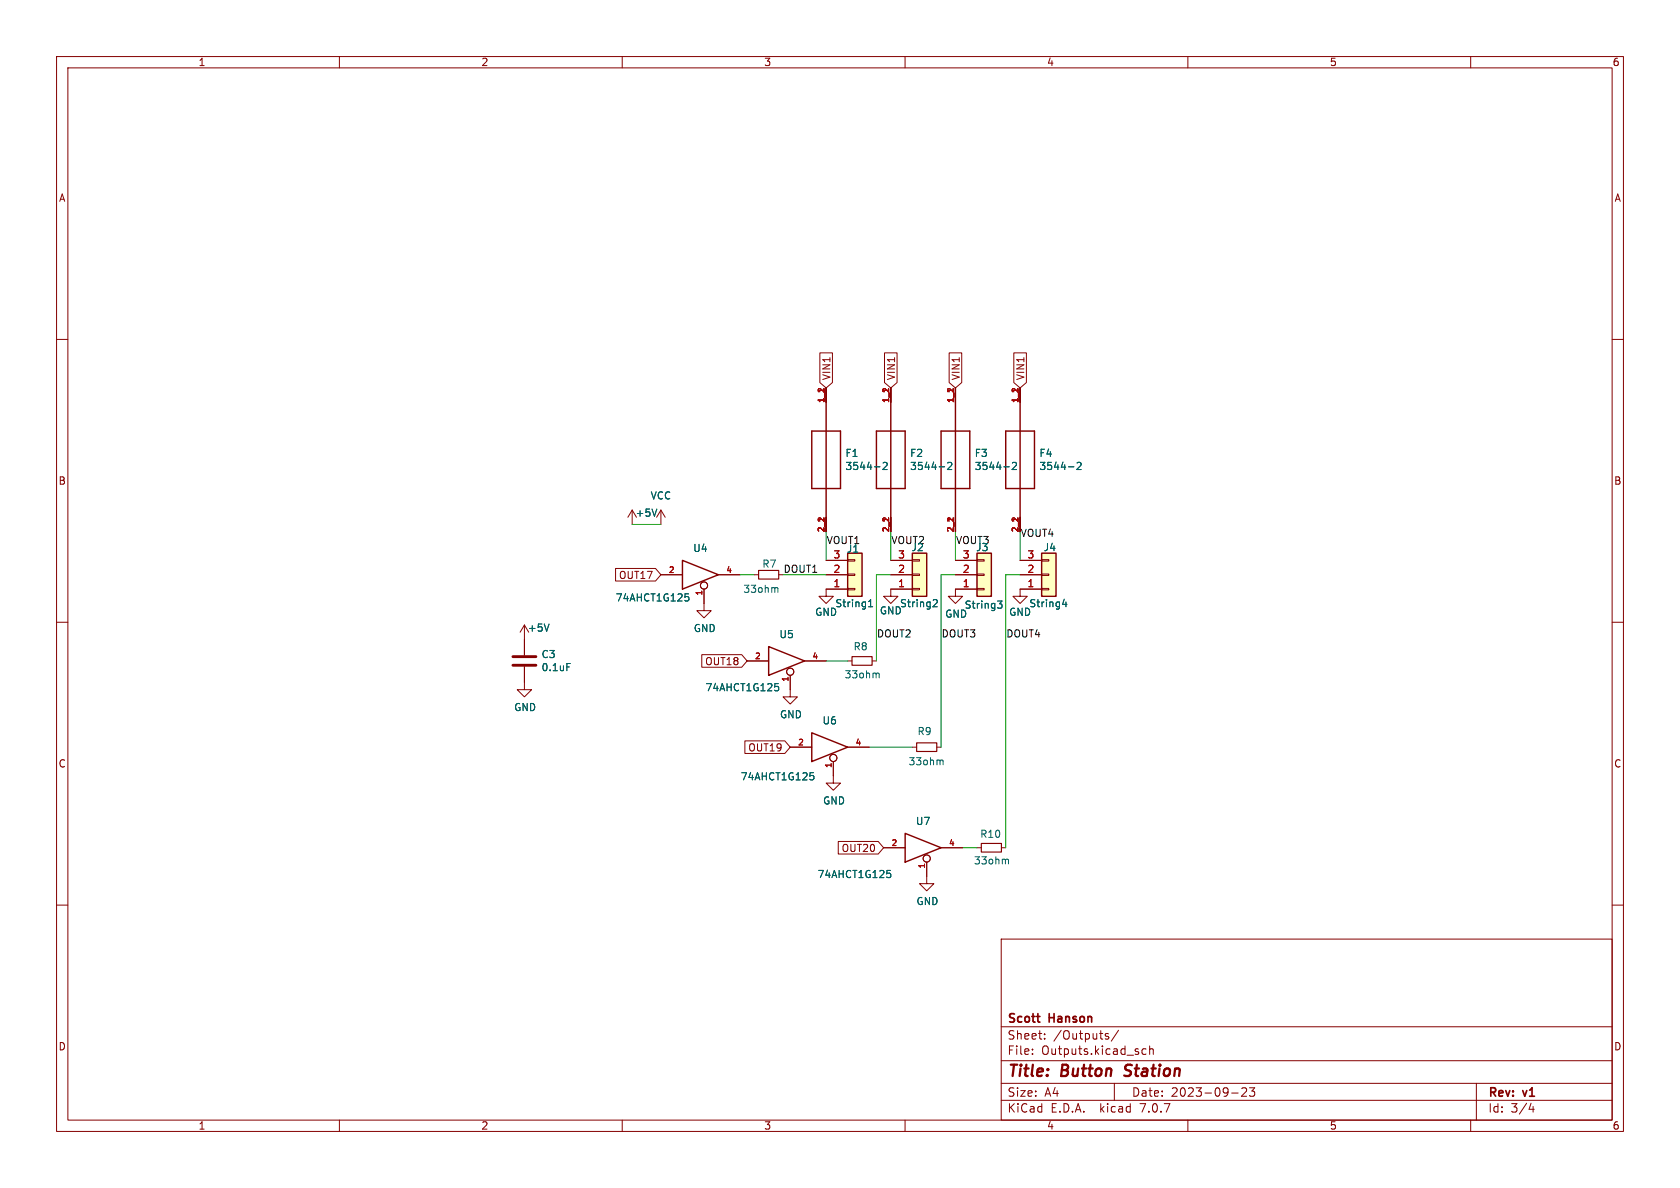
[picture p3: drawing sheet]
<svg xmlns="http://www.w3.org/2000/svg" width="297mm" height="210mm" viewBox="0 0 297 210" stroke-linecap="round" stroke-linejoin="round" font-family="sans-serif">
<g fill="none" stroke="#840000" stroke-width=".18">
<path d="M10 10h277v190h-277zM12 12h273v186h-273zM60 10v2M110 10v2M160 10v2M210 10v2M260 10v2M10 60h2M285 60h2M144.9 62.4h2.3v5.2l-1.2 1-1.1-1zM146 68.6v2.5M156.4 62.4h2.2v5.2l-1.1 1-1.1-1z"/>
<path d="M157.5 68.6v2.5M167.8 62.4h2.2v5.2l-1.1 1-1.1-1zM168.9 68.6v2.5M179.2 62.4h2.3v5.2l-1.2 1-1.1-1zM180.3 68.6v2.5M111 91.4l.8-1.2v2.5M116.8 90.2l-.7 1.2M116.8 90.2v2.5M116.8 90.2l.8 1.2M146 99.1h3.9M146 91.4v2.6M149.9 98.9h1.2v.3h-1.2z"/>
<path d="M157.5 99.1h3.8M157.5 91.4v2.6M161.3 98.9h1.3v.3h-1.3zM168.9 99.1h3.8M168.9 91.4v2.6M172.7 98.9h1.3v.3h-1.3zM180.3 91.4v2.6M180.3 99.1h3.8M184.1 98.9h1.3v.3h-1.3zM10 110h2M91.9 111.8l.8-1.3v5.3M92.7 117.9v4h1.3l-1.3 1.3-1.3-1.3h1.3"/>
<path d="M108.8 100.5h7.1l.9 1.1-.9 1.1h-7.1zM116.8 101.6h3.8M124.1 115.7h7l1 1.1-1 1.2h-7zM124.5 104.1v3.9h1.2l-1.2 1.2-1.3-1.2h1.3M127 101.6h3.8M132.1 116.8h3.8M133.3 101.6h.8M137.7 101.6h.7M139.7 119.4v3.8h1.3l-1.3 1.3-1.3-1.3h1.3M142.2 116.8h3.8M146 101.6h3.9M149.9 101.5h1.2v.2h-1.2z"/>
<path d="M149.9 104h1.2v.3h-1.2zM149.9 104.1h-3.9v1.3h1.3l-1.3 1.3-1.2-1.3h1.2M149.9 116.8h.7M154.2 116.8h.7M157.5 101.6h3.8M161.3 101.5h1.3v.2h-1.3zM161.3 104h1.3v.3h-1.3zM161.3 104.1h-3.8v1.3h1.2l-1.2 1.3-1.3-1.3h1.3M168.9 101.6h3.8M172.7 101.5h1.3v.2h-1.3zM172.7 104h1.3v.3h-1.3zM172.7 104.1h-3.8v1.3h1.3l-1.3 1.3-1.3-1.3h1.3"/>
<path d="M180.3 101.6h3.8M184.1 101.5h1.3v.2h-1.3zM184.1 104h1.3v.3h-1.3zM184.1 104.1h-3.8v1.3h1.3l-1.3 1.3-1.2-1.3h1.2M285 110h2M131.7 131h7l1 1.1-1 1.1h-7zM139.7 132.1h3.8M147.3 134.6v3.8h1.3l-1.3 1.3-1.3-1.3h1.3M149.9 132.1h3.8M161.3 132.1h.8M165.6 132.1h.8M10 160h2"/>
<path d="M148.2 148.7h7.1l.9 1.2-.9 1.1h-7.1zM156.2 149.9h3.8M163.8 152.4v3.8h1.3l-1.3 1.3-1.2-1.3h1.2M166.4 149.9h3.8M172.7 149.9h.8M177 149.9h.8M285 160h2M177 166h108v32h-108zM60 198v2M110 198v2M160 198v2M177 194.5h108"/>
<path d="M177 191.5h108M177 187.5h108M177 181.5h108M182.5 186.3v.1M182.5 185.5v.1M184.7 183.6v.1M184.7 182.8v.1M195.5 183.1l.5 .2v.2l-.2 .2-.4-.1M195.5 182.8h.5M197 191.5v3M197.7 182.1l-1.2 2M202.6 185.5l-.4-.1-.3 .3v.4l.1 .2h.6"/>
<path d="M203.2 185.5l.3-.1 .3 .1 .1 .9M203.2 184.9v1.5M210 198v2M217.7 193.2h1.2M219.5 192.4l.6-.1 .2 .1 .1 .3-.9 1.1h.9M220.9 192.3h.9l-.5 .6 .4 .1v.7l-.2 .1h-.4l-.2-.1M260 198v2M261 191.5v6.5M270.7 195l-.4 1.1h.9M271 195.6v1"/>
<circle cx="124.5" cy="103.5" r=".63"/>
<circle cx="139.7" cy="118.7" r=".63"/>
<circle cx="147.3" cy="134" r=".63"/>
<circle cx="163.8" cy="151.8" r=".63"/>
</g>
<path d="M198.7 190.1l.3 .1M199.1 188.4l-.2 .4 .1 .2" fill="none" stroke="#840000" stroke-width=".4"/>
<g fill="none" stroke="#006464" stroke-width=".18">
<path d="M116.1 90l-.4 1.3M154.6 82.5h1M156.1 81.9l.5-.2 .2 .4-.7 .9h.7M166 82.5h1M167.5 81.9l.5-.2 .3 .4-.8 .9h.8M177.5 82.5h.9M179 81.9l.5-.2 .2 .4-.8 .9h.8M188.9 82.5h1M190.4 81.9l.5-.2 .2 .4-.8 .9h.8M97.1 110.3l-.5 1.3M100.2 117.3h.6M121.1 105h.6"/>
<path d="M121.2 105.5h.4l.2 .2-.1 .5h-.5M137.2 103.9l.3 .2v.6M153.6 107.3h.7M153.6 106.4l.3-.4v1.3M155.1 119l.3 .2v.6M165 106.1l.5-.1 .2 .4-.8 .9h.8M176.4 106.2h.7l-.4 .5 .4 .1v.5l-.2 .2h-.4M188.1 105.9l-.3 .9h.8M188.4 106.4v.9M137 120.8h.6M137.1 121.3h.3l.3 .3-.2 .5h-.4M143.2 136.6h.6"/>
<path d="M143.3 137.1h.3l.3 .2-.1 .5-.5 .1M166.4 134.4l.3 .1v.7M156.8 153.9h.6M156.9 154.4h.3l.3 .2-.1 .5h-.5M177.9 151.9l.4 .2v.6"/>
</g>
<g fill="none" stroke="#840000" stroke-width=".25">
<path d="M143.5 76.2h5.1v10.2h-5.1zM146 68.6v25.4M154.9 76.2h5.1v10.2h-5.1zM157.5 68.6v25.4M166.4 76.2h5v10.2h-5zM168.9 68.6v25.4M177.8 76.2h5.1v10.2h-5.1zM180.3 68.6v25.4M120.6 99.1l6.4 2.5-6.4 2.5zM149.9 97.8h2.5v7.6h-2.5zM161.3 97.8h2.5v7.6h-2.5zM172.7 97.8h2.6v7.6h-2.6z"/>
<path d="M184.1 97.8h2.6v7.6h-2.6zM135.9 114.3l6.3 2.5-6.3 2.6zM143.5 129.5l6.4 2.6-6.4 2.5zM160 147.3l6.4 2.6-6.4 2.5z"/>
</g>
<path d="M134.1 100.8h3.6v1.6h-3.6zM150.6 116.1h3.6v1.5h-3.6zM162.1 131.3h3.5v1.5h-3.5zM173.5 149.1h3.5v1.5h-3.5z" fill="none" stroke="#840000" stroke-width=".2"/>
<g fill="#ffffc2" stroke="#ffffc2" stroke-width=".18">
<path d="M172.7 97.8h2.6v7.6h-2.6z"/>
<path d="M149.9 97.8h2.5v7.6h-2.5z"/>
<path d="M161.3 97.8h2.5v7.6h-2.5z"/>
<path d="M184.1 97.8h2.6v7.6h-2.6z"/>
</g>
<path d="M90.7 117.6h4M90.7 116.1h4" fill="none" stroke="#840000" stroke-width=".51"/>
<g fill="none" stroke="#009600" stroke-width=".18">
<path d="M111.8 92.7h5M146 94v5.1M157.5 94v5.1M168.9 94v5.1M180.3 94v5.1M130.8 101.6h2.5M138.4 101.6h7.6M146 116.8h3.9M157.5 101.6h-2.6v15.2M168.9 101.6h-2.5v30.5M180.3 101.6h-2.5v48.3M153.7 132.1h7.6"/>
<path d="M170.2 149.9h2.5"/>
</g>
<g font-size="2.8" fill="#840000">
<text x="178" y="190.9">Title:</text>
<text x="187.7" y="190.9">Button</text>
<text x="199.7" y="190.9">Station</text>
</g>
<g font-size="2.1" fill="#840000">
<text x="178" y="184">Sheet:</text>
<text x="178" y="181.2">Scott</text>
<text x="185.5" y="181.2">Hanson</text>
<text x="186.2" y="184">/Outputs/</text>
<text x="178" y="186.7">File:</text>
<text x="184.1" y="186.7">Outputs.kicad_sch</text>
<text x="178" y="196.9">KiCad</text>
<text x="178" y="194.1">Size:</text>
<text x="184.7" y="194.1">A4</text>
<text x="185.7" y="196.9">E.D.A.</text>
<text x="194.6" y="196.9">kicad</text>
<text x="200" y="194.1">Date:</text>
<text x="201.8" y="196.9">7.0.7</text>
<text x="207" y="194.1">2023-09-23</text>
<text x="263" y="194.3">Rev:</text>
<text x="263" y="196.9">Id:</text>
<text x="267.1" y="196.9">3/4</text>
<text x="269.4" y="194.3">v1</text>
</g>
<g font-size="1.8" fill="#840000">
<text x="35" y="11.9">1</text>
<text x="85" y="11.9">2</text>
<text x="135" y="11.9">3</text>
<text x="185" y="11.9">4</text>
<text x="235" y="11.9">5</text>
<text x="285" y="11.9">6</text>
<text x="10.3" y="35.9">A</text>
<text x="285.3" y="35.9">A</text>
<text x="147" y="67.3" transform="rotate(-90 147 67.3)">VIN1</text>
<text x="158.4" y="67.3" transform="rotate(-90 158.4 67.3)">VIN1</text>
<text x="169.9" y="67.3" transform="rotate(-90 169.9 67.3)">VIN1</text>
<text x="181.3" y="67.3" transform="rotate(-90 181.3 67.3)">VIN1</text>
<text x="10.3" y="85.9">B</text>
<text x="285.3" y="85.9">B</text>
<text x="109.3" y="102.6">OUT17</text>
<text x="124.6" y="117.8">OUT18</text>
<text x="10.3" y="135.9">C</text>
<text x="132.2" y="133">OUT19</text>
<text x="285.3" y="135.9">C</text>
<text x="148.7" y="150.8">OUT20</text>
<text x="10.3" y="185.9">D</text>
<text x="285.3" y="185.9">D</text>
<text x="35" y="199.9">1</text>
<text x="85" y="199.9">2</text>
<text x="135" y="199.9">3</text>
<text x="185" y="199.9">4</text>
<text x="235" y="199.9">5</text>
<text x="285" y="199.9">6</text>
</g>
<g font-size="1.8" fill="#006464">
<text x="149.4" y="81">F1</text>
<text x="149.4" y="83.3">3544-2</text>
<text x="160.8" y="81">F2</text>
<text x="160.8" y="83.3">3544-2</text>
<text x="172.2" y="81">F3</text>
<text x="172.2" y="83.3">3544-2</text>
<text x="183.7" y="81">F4</text>
<text x="183.7" y="83.3">3544-2</text>
<text x="114.9" y="88.5">VCC</text>
<text x="112.3" y="91.5">+5V</text>
<text x="122.5" y="97.8">U4</text>
<text x="134.7" y="100.6">R7</text>
<text x="149.6" y="97.9">J1</text>
<text x="161" y="97.6">J2</text>
<text x="172.5" y="97.6">J3</text>
<text x="184.4" y="97.6">J4</text>
<text x="108.7" y="106.5">74AHCT1G125</text>
<text x="131.3" y="105">33ohm</text>
<text x="147.6" y="107.5">String1</text>
<text x="159" y="107.5">String2</text>
<text x="170.4" y="107.8">String3</text>
<text x="181.9" y="107.5">String4</text>
<text x="93.2" y="111.9">+5V</text>
<text x="122.6" y="111.9">GND</text>
<text x="137.7" y="113">U5</text>
<text x="144" y="109.1">GND</text>
<text x="155.4" y="108.8">GND</text>
<text x="167" y="109.4">GND</text>
<text x="178.3" y="109.1">GND</text>
<text x="95.6" y="116.5">C3</text>
<text x="95.6" y="118.8">0.1uF</text>
<text x="150.8" y="115.2">R8</text>
<text x="90.8" y="125.9">GND</text>
<text x="124.6" y="122.4">74AHCT1G125</text>
<text x="149.2" y="120.1">33ohm</text>
<text x="137.8" y="127.2">GND</text>
<text x="145.3" y="128.3">U6</text>
<text x="162.1" y="130.1">R9</text>
<text x="160.5" y="135.5">33ohm</text>
<text x="130.8" y="138.2">74AHCT1G125</text>
<text x="145.4" y="142.4">GND</text>
<text x="161.8" y="146">U7</text>
<text x="173.2" y="148.3">R10</text>
<text x="144.4" y="155.4">74AHCT1G125</text>
<text x="172.1" y="153">33ohm</text>
<text x="161.9" y="160.2">GND</text>
</g>
<g font-size="1.8" fill="#0f0f0f">
<text x="180.3" y="95">VOUT4</text>
<text x="138.4" y="101.3">DOUT1</text>
<text x="146" y="96.3">VOUT1</text>
<text x="157.5" y="96.3">VOUT2</text>
<text x="168.9" y="96.3">VOUT3</text>
<text x="154.9" y="112.8">DOUT2</text>
<text x="166.4" y="112.8">DOUT3</text>
<text x="177.8" y="112.8">DOUT4</text>
</g>
<g font-size="1.8" fill="#a90000">
<text x="147.2" y="101.3">2</text>
<text x="147.2" y="98.8">3</text>
<text x="158.7" y="101.3">2</text>
<text x="158.7" y="98.8">3</text>
<text x="170.1" y="101.3">2</text>
<text x="170.1" y="98.8">3</text>
<text x="181.5" y="101.3">2</text>
<text x="181.5" y="98.8">3</text>
<text x="147.2" y="103.9">1</text>
<text x="158.7" y="103.9">1</text>
<text x="170.1" y="103.9">1</text>
<text x="181.5" y="103.9">1</text>
</g>
<g font-size="1.4" fill="#a90000">
<text x="145.8" y="71.3" transform="rotate(-90 145.8 71.3)">1_1</text>
<text x="145.8" y="69.8" transform="rotate(-90 145.8 69.8)">2</text>
<text x="157.2" y="71.3" transform="rotate(-90 157.2 71.3)">1_1</text>
<text x="157.2" y="69.8" transform="rotate(-90 157.2 69.8)">2</text>
<text x="168.7" y="71.3" transform="rotate(-90 168.7 71.3)">1_1</text>
<text x="168.7" y="69.8" transform="rotate(-90 168.7 69.8)">2</text>
<text x="180.1" y="71.3" transform="rotate(-90 180.1 71.3)">1_1</text>
<text x="180.1" y="69.8" transform="rotate(-90 180.1 69.8)">2</text>
<text x="145.8" y="94.2" transform="rotate(-90 145.8 94.2)">2_1</text>
<text x="145.8" y="92.6" transform="rotate(-90 145.8 92.6)">2</text>
<text x="157.2" y="94.2" transform="rotate(-90 157.2 94.2)">2_1</text>
<text x="157.2" y="92.6" transform="rotate(-90 157.2 92.6)">2</text>
<text x="168.7" y="94.2" transform="rotate(-90 168.7 94.2)">2_1</text>
<text x="168.7" y="92.6" transform="rotate(-90 168.7 92.6)">2</text>
<text x="180.1" y="94.2" transform="rotate(-90 180.1 94.2)">2_1</text>
<text x="180.1" y="92.6" transform="rotate(-90 180.1 92.6)">2</text>
<text x="118.1" y="101.3">2</text>
<text x="128.3" y="101.3">4</text>
<text x="124.2" y="105.4" transform="rotate(-90 124.2 105.4)">1</text>
<text x="133.4" y="116.6">2</text>
<text x="143.5" y="116.6">4</text>
<text x="139.4" y="120.6" transform="rotate(-90 139.4 120.6)">1</text>
<text x="141" y="131.8">2</text>
<text x="151.2" y="131.8">4</text>
<text x="147.1" y="135.9" transform="rotate(-90 147.1 135.9)">1</text>
<text x="157.5" y="149.6">2</text>
<text x="167.7" y="149.6">4</text>
<text x="163.6" y="153.6" transform="rotate(-90 163.6 153.6)">1</text>
</g>
</svg>
